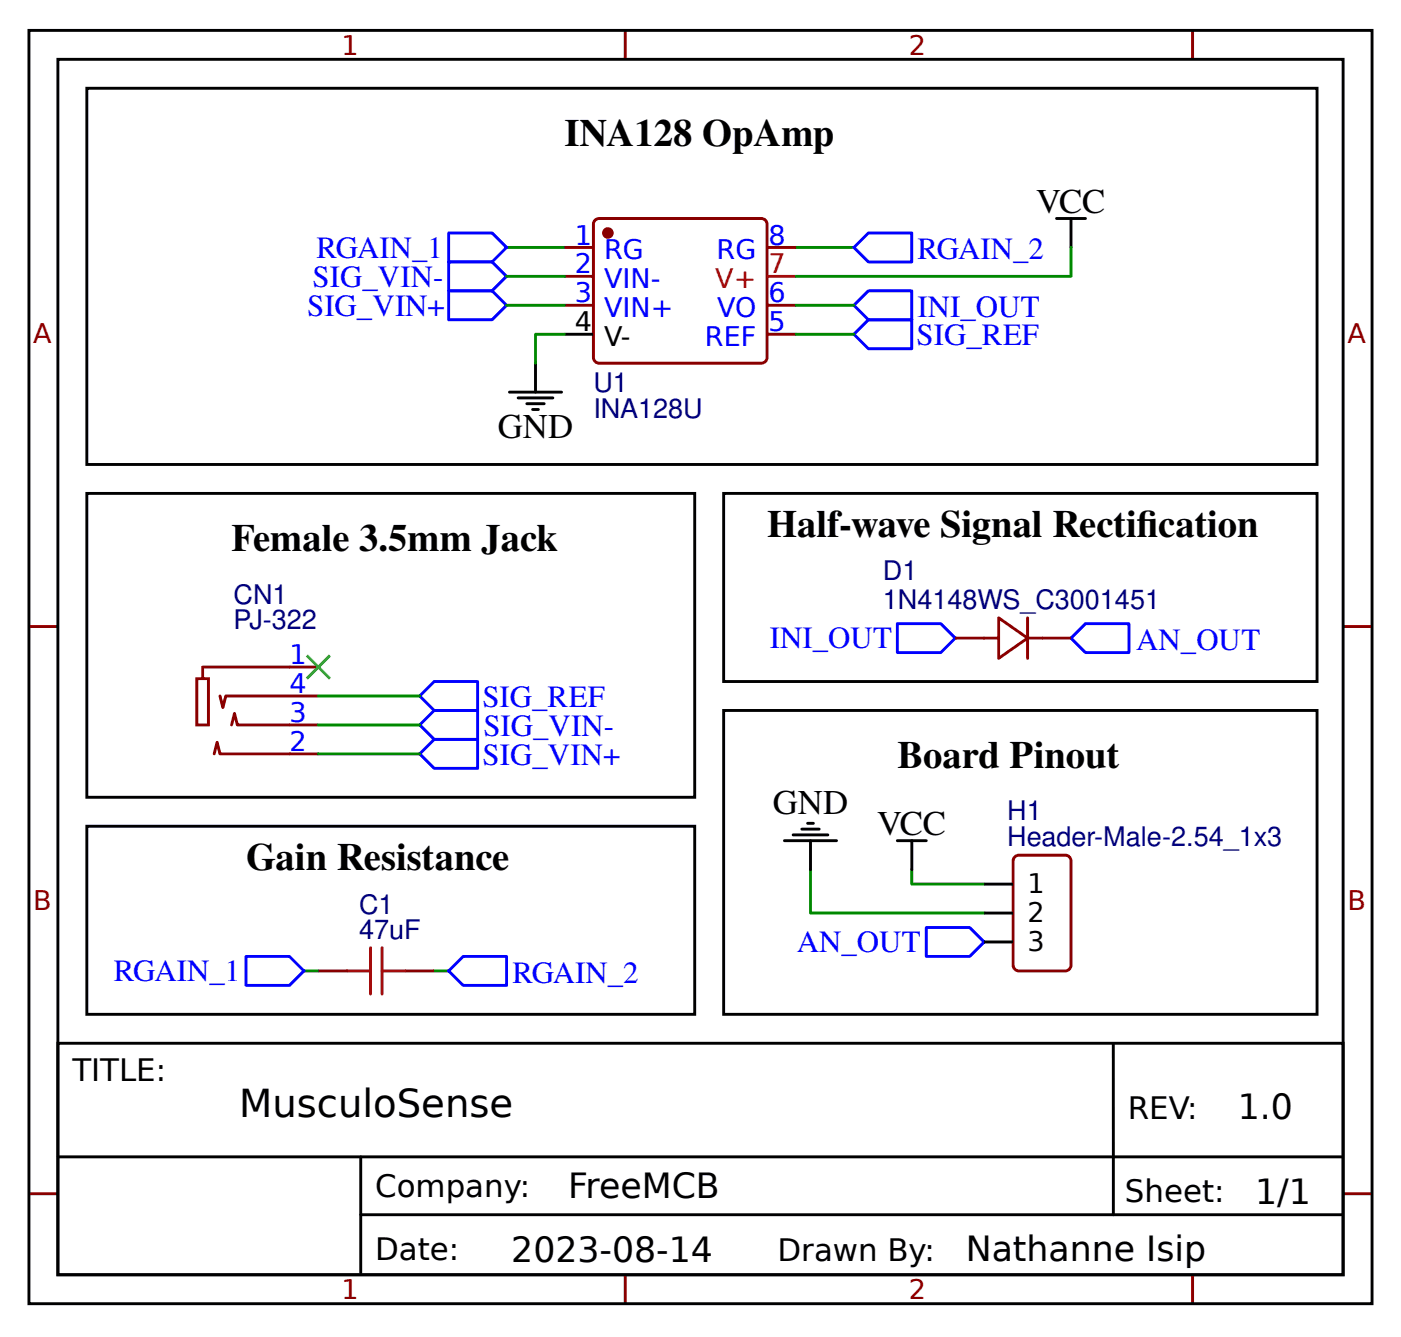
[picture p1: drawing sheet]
<svg xmlns="http://www.w3.org/2000/svg" width="128mm" height="122mm" viewBox="0 0 128 122" stroke-linecap="round" stroke-linejoin="round" font-family="sans-serif">
<g fill="none" stroke="#800" stroke-width=".26">
<path d="M57.1 2.8v2.6M109 2.8v2.6M51.6 22.6h2.6M51.6 25.3h2.6M51.6 27.9h2.6M54.3 20.2l.2-.2h.3h14.8h.3l.1 .2 .1 .3v12.2l-.1 .2-.1 .2-.3 .1h-14.8l-.3-.1-.2-.2-.1-.2v-12.2zM70.1 22.6h2.7M70.1 27.9h2.7M70.1 30.6h2.7M2.6 57.3h2.7M87.3 58.3h4M91.3 56.5l2.6 1.8-2.6 1.9z"/>
<path d="M93.9 58.3h4M93.9 56.5v3.7M122.8 57.3h2.6M18 62h1v4.3h-1zM19.6 68.9l.2-1 .3 1h9M20.1 63.6l.3 1.1 .2-1.1h8.5M21.2 66.3l.2-1.1 .3 1.1h7.4M29.1 61h-10.6v1M92.7 78.4l.2-.1 .2-.1h4.3l.2 .1 .2 .1 .1 .3v9.5l-.1 .3-.2 .2-.2 .1h-4.3l-.2-.1-.2-.2-.1-.3v-9.5zM29.1 88.8h2.6M37 88.8h2.7M2.6 109.1h2.7"/>
<path d="M57.1 116.5v2.7M109 116.5v2.7M122.8 109.1h2.6"/>
</g>
<g fill="none" stroke="#000" stroke-width=".26">
<path d="M2.6 2.8h122.8v116.4h-122.8zM5.3 5.4h117.5v111.1h-117.5zM7.9 8.1h112.5v34.4h-112.5zM96.6 20h2.6M97.9 20v2.6M46.6 35.9h4.7M47.4 36.4h3.1M48.2 36.9h1.5M48.7 37.4h.5M48.9 33.2v2.7M51.6 30.6h2.6M7.9 45.1h55.6v27.8h-55.6z"/>
<path d="M66.1 45.1h54.3v17.2h-54.3zM7.9 75.5h55.6v17.2h-55.6zM66.1 65h54.3v27.7h-54.3zM71.7 76.9h4.8M72.5 76.3h3.2M73.3 75.8h1.6M73.8 75.3h.5M74.1 76.9v2.6M82 76.9h2.7M83.3 76.9v2.6M5.3 95.4h117.5v21.1h-117.5zM90 86.1h2.6"/>
<path d="M90 80.8h2.6M90 83.5h2.6M101.8 95.4v15.7M5.3 105.8h117.4M33 111.1h89.7M33 105.8v10.6"/>
</g>
<g fill="none" stroke="#080" stroke-width=".26">
<path d="M46.3 22.6h5.3M46.3 27.9h5.3M46.3 25.3h5.3M51.6 30.6h-2.7v2.6M72.8 22.6h5.3M72.8 27.9h5.3M72.8 30.6h5.3M97.9 22.6v2.7h-25.1M29.1 63.6h9.3M29.1 66.3h9.3M29.1 68.9h9.3M74.1 79.5v4h15.9"/>
<path d="M83.3 79.5v1.3h6.7M27.8 88.8h1.3M39.7 88.8h1.3"/>
</g>
<g fill="none" stroke="#00f" stroke-width=".26">
<path d="M41 21.3h4l1.3 1.3-1.3 1.3h-4zM41 23.9h4l1.3 1.4-1.3 1.3h-4zM41 26.6h4l1.3 1.3-1.3 1.3h-4zM78.1 27.9l1.3-1.3h3.9v2.6h-3.9zM79.4 21.3h3.9v2.6h-3.9l-1.3-1.3zM79.4 29.2h3.9v2.7h-3.9l-1.3-1.3zM82 57h4l1.3 1.3-1.3 1.4h-4zM99.2 57h4v2.7h-4l-1.3-1.4zM38.4 66.3l1.3-1.3h4v2.6h-4zM38.4 63.6l1.3-1.3h4v2.7h-4zM39.7 67.6h4v2.6h-4l-1.3-1.3zM22.5 87.4h4l1.3 1.4-1.3 1.3h-4z"/>
<path d="M41 88.8l1.3-1.4h4v2.7h-4zM84.7 84.8h3.9l1.4 1.3-1.4 1.3h-3.9z"/>
</g>
<path d="M31.7 88.8h2.2M33.9 86.7v4.2M34.9 86.7v4.2M34.9 88.8h2.1" fill="none" stroke="#a00000" stroke-width=".26"/>
<path d="M28 59.9l2.2 2.1zM30.2 59.9l-2.2 2.1z" fill="#000" stroke="#3c3" stroke-width=".26"/>
<circle cx="55.6" cy="21.3" r=".4" fill="#800" stroke="#800" stroke-width=".26"/>
<path d="M70.1 25.3h2.7" fill="none" stroke="#f00" stroke-width=".26"/>
<g font-size="3.5">
<text x="51.6" y="13.4">INA128 OpAmp</text>
<text x="21.2" y="50.4">Female 3.5mm Jack</text>
<text x="70.1" y="49.1">Half-wave Signal Rectifcation</text>
<text x="103.9" y="49.1">i</text>
<text x="82" y="70.2">Board Pinout</text>
<text x="22.5" y="79.5">Gain Resistance</text>
<text x="21.9" y="102.2">MusculoSense</text>
</g>
<g font-size="3.2">
<text x="94.7" y="19.4">VCC</text>
<text x="45.5" y="40.1">GND</text>
<text x="70.6" y="74.4">GND</text>
<text x="80.2" y="76.3">VCC</text>
<text x="113.1" y="102.3">1.0</text>
<text x="51.9" y="109.5">FreeMCB</text>
<text x="114.7" y="110.1">1/1</text>
<text x="46.7" y="115.4">2023-08-14</text>
<text x="88.3" y="115.3">Nathanne Isip</text>
</g>
<g font-size="2.8" fill="#00f">
<text x="28.9" y="23.6">RGAIN_1</text>
<text x="83.9" y="23.7">RGAIN_2</text>
<text x="28.1" y="28.9">SIG_VIN+</text>
<text x="28.6" y="26.2">SIG_VIN-</text>
<text x="83.9" y="29">INI_OUT</text>
<text x="83.8" y="31.6">SIG_REF</text>
<text x="70.4" y="59.3">INI_OUT</text>
<text x="103.9" y="59.4">AN_OUT</text>
<text x="44.1" y="64.6">SIG_REF</text>
<text x="44.1" y="69.9">SIG_VIN+</text>
<text x="44.2" y="67.3">SIG_VIN-</text>
<text x="10.4" y="89.7">RGAIN_1</text>
<text x="46.8" y="89.9">RGAIN_2</text>
<text x="72.8" y="87">AN_OUT</text>
</g>
<g font-size="2.8">
<text x="6.6" y="98.8">TITLE:</text>
<text x="103.1" y="102.3">REV:</text>
<text x="34.3" y="109.5">Company:</text>
<text x="102.8" y="109.9">Sheet:</text>
<text x="34.3" y="115.2">Date:</text>
<text x="71.1" y="115.3">Drawn By:</text>
</g>
<g font-size="2.5" fill="#800">
<text x="31.2" y="5">1</text>
<text x="83.1" y="5">2</text>
<text x="3" y="31.4">A</text>
<text x="123.2" y="31.4">A</text>
<text x="3" y="83.2">B</text>
<text x="123.2" y="83.2">B</text>
<text x="31.2" y="118.8">1</text>
<text x="83.1" y="118.8">2</text>
</g>
<g font-size="2.5" fill="#00f">
<text x="52.5" y="22.4">1</text>
<text x="55.2" y="23.7">RG</text>
<text x="65.5" y="23.7">RG</text>
<text x="70.2" y="22.4">8</text>
<text x="52.5" y="25">2</text>
<text x="52.5" y="27.6">3</text>
<text x="55.2" y="26.3">VIN-</text>
<text x="55.2" y="29">VIN+</text>
<text x="65.5" y="29">VO</text>
<text x="70.2" y="27.6">6</text>
<text x="64.4" y="31.6">REF</text>
<text x="70.2" y="30.3">5</text>
<text x="26.5" y="63.4">4</text>
<text x="26.5" y="60.7">1</text>
<text x="26.5" y="68.7">2</text>
<text x="26.5" y="66">3</text>
</g>
<g font-size="2.5" fill="#f00">
<text x="65.4" y="26.3">V+</text>
<text x="70.2" y="25">7</text>
</g>
<g font-size="2.5">
<text x="52.5" y="30.3">4</text>
<text x="55.2" y="31.6">V-</text>
<text x="93.9" y="81.6">1</text>
<text x="93.9" y="86.9">3</text>
<text x="93.9" y="84.3">2</text>
</g>
<g font-size="2.5" fill="#000080">
<text x="54.2" y="35.9">U1</text>
<text x="54.2" y="38.2">INA128U</text>
<text x="80.7" y="53">D1</text>
<text x="21.3" y="57.5">PJ-322</text>
<text x="21.3" y="55.2">CN1</text>
<text x="80.7" y="55.7">1N4148WS_C3001451</text>
<text x="92.1" y="77.4">Header-Male-2.54_1x3</text>
<text x="92.1" y="75">H1</text>
<text x="32.8" y="83.6">C1</text>
<text x="32.8" y="85.9">47uF</text>
</g>
</svg>
